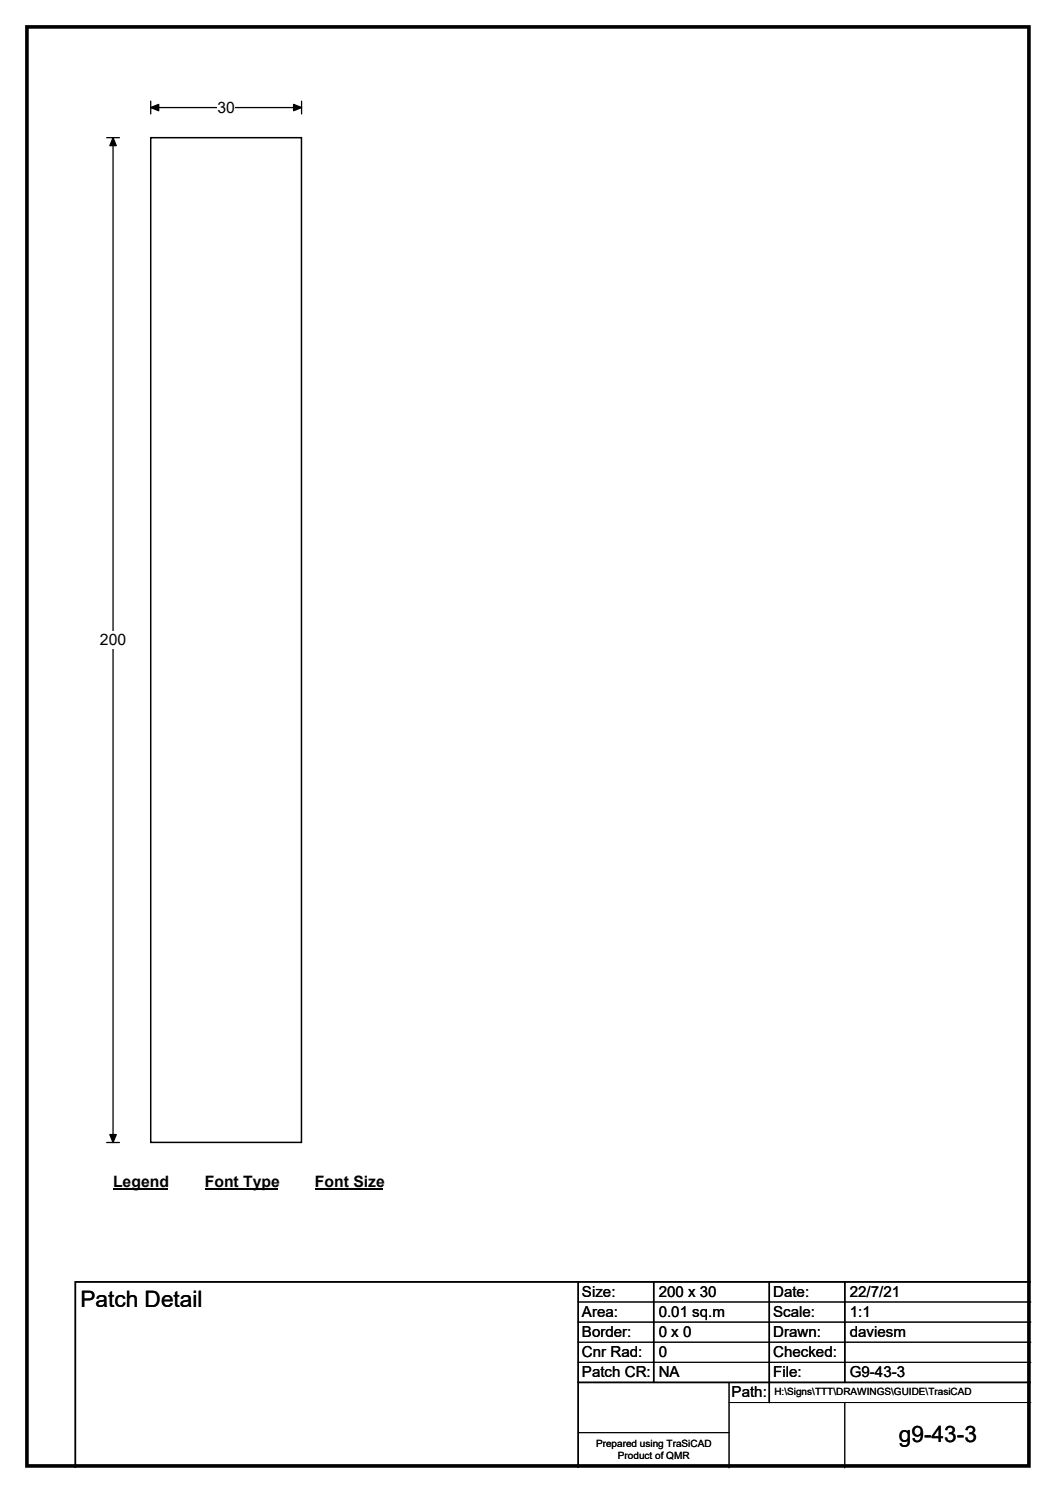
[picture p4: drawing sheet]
<svg xmlns="http://www.w3.org/2000/svg" width="210mm" height="297mm" viewBox="0 0 210 297" stroke-linecap="round" stroke-linejoin="round" font-family="sans-serif">
<path d="M5.4 5.4h199.2v286.3h-199.2z" fill="none" stroke="#000" stroke-width=".72"/>
<path d="M30 21.4h30M30 20.1v2.6M60 20.1v2.6" fill="none" stroke="#000" stroke-width=".25"/>
<path d="M30 21.4l1.6-.6v1.2zM58.4 20.8l1.6 .6-1.6 .6z" fill="#000" stroke="#000" stroke-width=".25"/>
<path d="M43.2 19.7h3.5v3.5h-3.5z" fill="#fff"/>
<path d="M21.2 27.4h2.5M22.5 27.4v199.9M21.2 227.3h2.5" fill="none" stroke="#000" stroke-width=".25"/>
<path d="M22.5 27.4l.6 1.6h-1.3zM21.8 225.7h1.3l-.6 1.6z" fill="#000" stroke="#000" stroke-width=".25"/>
<g fill="#fff">
<path d="M19.9 125.6h5.2v3.5h-5.2z"/>
<path d="M22.5 233.3h10.7v3.5h-10.7z"/>
</g>
<path d="M22.5 236.6h10.7" fill="none" stroke="#000" stroke-width=".32"/>
<path d="M40.7 233.3h14.4v3.5h-14.4z" fill="#fff"/>
<path d="M40.7 236.6h14.4" fill="none" stroke="#000" stroke-width=".32"/>
<path d="M62.6 233.3h13.5v3.5h-13.5z" fill="#fff"/>
<path d="M62.6 236.6h13.5" fill="none" stroke="#000" stroke-width=".32"/>
<path d="M30 27.4h29.9v199.9h-29.9z" fill="#fff"/>
<path d="M30 27.4h29.9v199.9h-29.9z" fill="none" stroke="#fff" stroke-width=".2"/>
<path d="M30 27.4h29.9v199.9h-29.9zM115 255v37M130 255v20M153 255v24M168 255v20M205 255h-190v37M115 275h90" fill="none" stroke="#000" stroke-width=".3"/>
<path d="M115 259h90M115 263h90M115 267h90M115 271h90M145 279h60M145 275v17M168 279v13M115 285h30" fill="none" stroke="#000" stroke-width=".2"/>
<g font-size="4.5">
<text x="16" y="260.1">Patch Detail</text>
<text x="178.7" y="286.9">g9-43-3</text>
</g>
<g font-size="3.1">
<text x="43.2" y="22.5">30</text>
<text x="19.9" y="128.4">200</text>
<text x="22.5" y="236.1">Legend</text>
<text x="40.7" y="236.1">Font Type</text>
<text x="62.6" y="236.1">Font Size</text>
</g>
<g font-size="3">
<text x="115.7" y="258">Size:</text>
<text x="131" y="258">200 x 30</text>
<text x="153.7" y="258">Date:</text>
<text x="169" y="258">22/7/21</text>
<text x="115.7" y="262">Area:</text>
<text x="131" y="262">0.01 sq.m</text>
<text x="153.7" y="262">Scale:</text>
<text x="169" y="262">1:1</text>
<text x="115.7" y="266">Border:</text>
<text x="115.7" y="270">Cnr Rad:</text>
<text x="131" y="266">0 x 0</text>
<text x="131" y="270">0</text>
<text x="153.7" y="266">Drawn:</text>
<text x="153.7" y="270">Checked:</text>
<text x="169" y="266">daviesm</text>
<text x="115.7" y="274">Patch CR:</text>
<text x="131" y="274">NA</text>
<text x="153.7" y="274">File:</text>
<text x="169" y="274">G9-43-3</text>
<text x="145.5" y="278">Path:</text>
</g>
<g font-size="2">
<text x="154" y="277.6">H:\Signs\TTT\DRAWINGS\GUIDE\TrasiCAD</text>
<text x="118.5" y="287.8">Prepared using TraSiCAD</text>
<text x="122.9" y="290.2">Product of QMR</text>
</g>
</svg>
